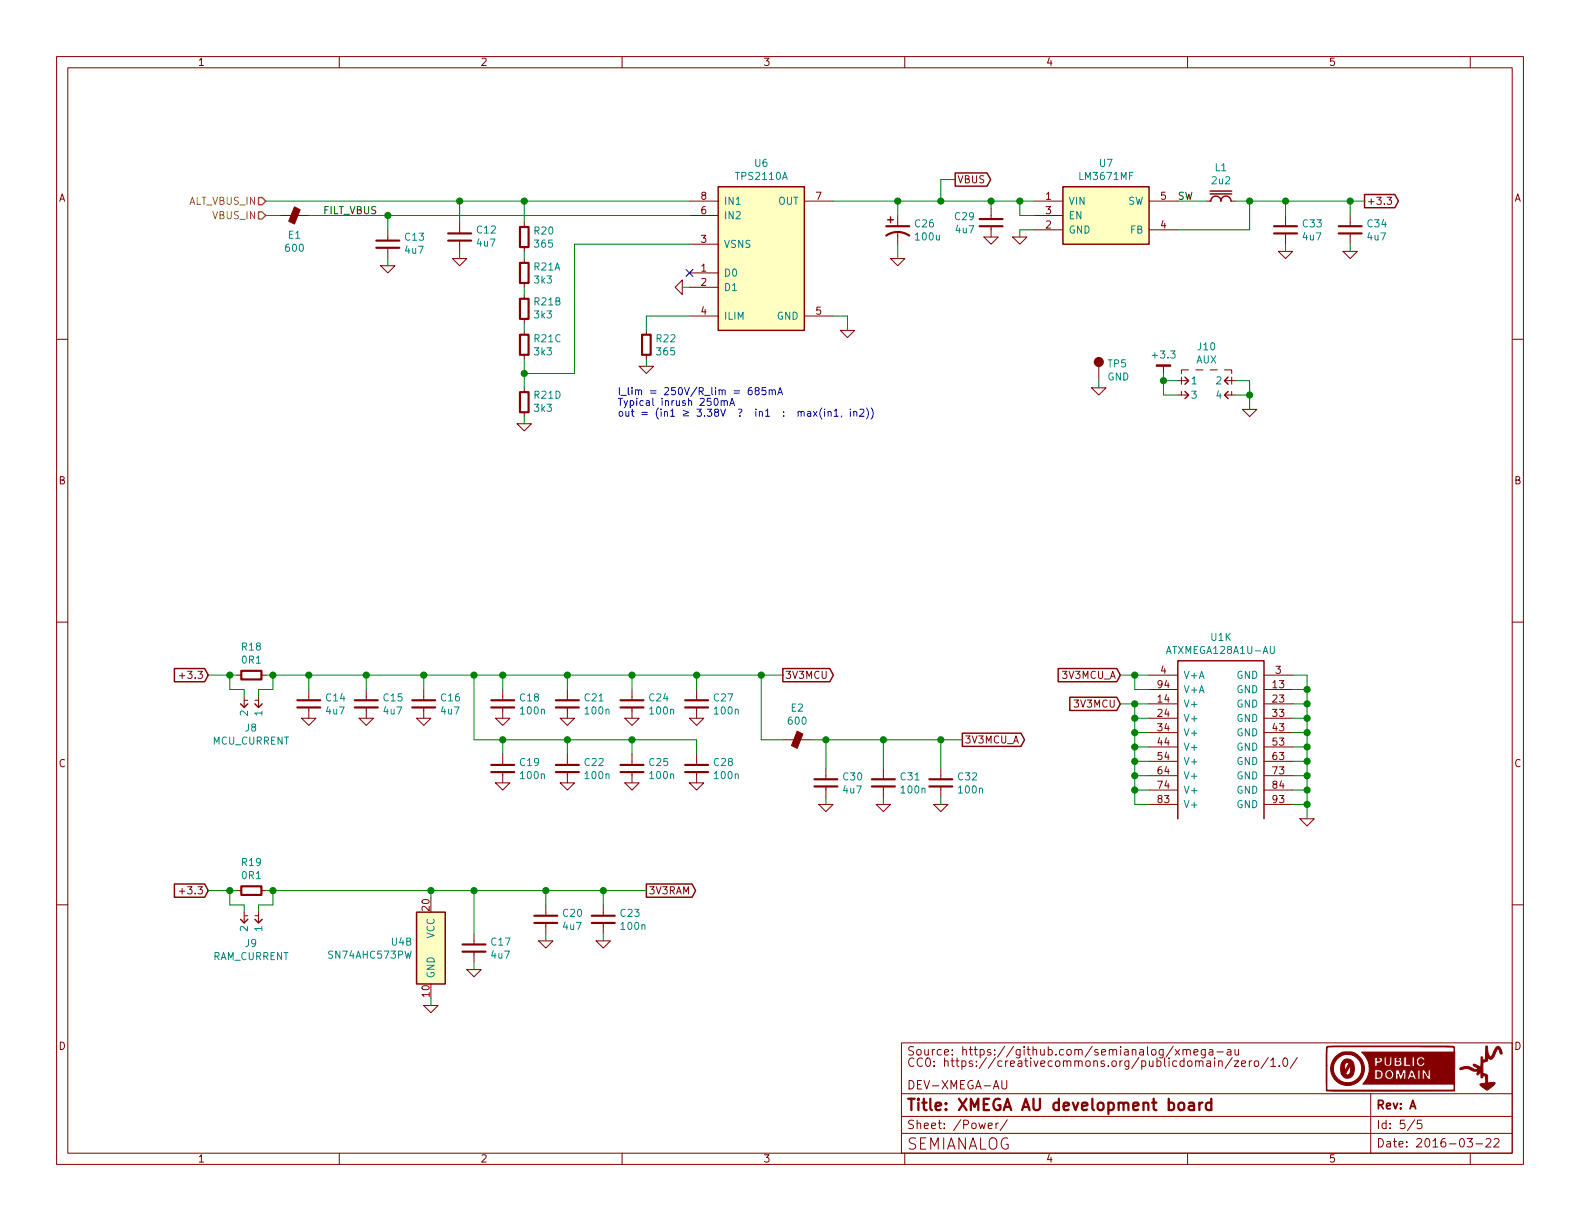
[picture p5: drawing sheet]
EESchema Schematic File Version 2
LIBS:Altera
LIBS:AnalogDevices
LIBS:AOS
LIBS:Atmel
LIBS:conn-100mil
LIBS:conn-2mm
LIBS:conn-amphenol
LIBS:conn-cui
LIBS:conn-fci
LIBS:conn-jae
LIBS:conn-linx
LIBS:conn-molex
LIBS:conn-tagconnect
LIBS:conn-te
LIBS:conn-test
LIBS:DiodesInc
LIBS:display
LIBS:electomech-misc
LIBS:_electromech
LIBS:Fairchild
LIBS:FTDI
LIBS:Intersil
LIBS:Lattice
LIBS:_linear
LIBS:LinearTech
LIBS:Littelfuse
LIBS:logic-4000
LIBS:logic-7400
LIBS:MACOM
LIBS:maxim
LIBS:mechanical
LIBS:Microchip
LIBS:Micron
LIBS:NXP
LIBS:onsemi
LIBS:_passive
LIBS:pasv-BiTech
LIBS:pasv-Bourns
LIBS:pasv-cap
LIBS:pasv-ind
LIBS:pasv-Murata
LIBS:pasv-res
LIBS:pasv-TDK
LIBS:pasv-xtal
LIBS:pcb
LIBS:power
LIBS:Recom
LIBS:semi-diode-DiodesInc
LIBS:semi-diode-generic
LIBS:semi-diode-MCC
LIBS:semi-diode-NXP
LIBS:semi-diode-OnSemi
LIBS:semi-diode-ST
LIBS:semi-diode-Toshiba
LIBS:_semi
LIBS:semi-opto-generic
LIBS:semi-opto-liteon
LIBS:semi-thyristor-generic
LIBS:semi-trans-AOS
LIBS:semi-trans-DiodesInc
LIBS:semi-trans-EPC
LIBS:semi-trans-Fairchild
LIBS:semi-trans-generic
LIBS:semi-trans-Infineon
LIBS:semi-trans-IRF
LIBS:semi-trans-IXYS
LIBS:semi-trans-NXP
LIBS:semi-trans-OnSemi
LIBS:semi-trans-ST
LIBS:semi-trans-TI
LIBS:semi-trans-Toshiba
LIBS:semi-trans-Vishay
LIBS:silabs
LIBS:skyworks
LIBS:st_ic
LIBS:ST
LIBS:supertex
LIBS:symbol
LIBS:TexasInstruments
LIBS:Vishay
LIBS:Xilinx
LIBS:xmega-cache
EELAYER 25 0
EELAYER END
$Descr A 11000 8500
encoding utf-8
Sheet 5 5
Title "XMEGA AU development board"
Date "2016-03-22"
Rev "A"
Comp "SEMIANALOG"
Comment1 "DEV-XMEGA-AU"
Comment2 ""
Comment3 "CC0: https://creativecommons.org/publicdomain/zero/1.0/"
Comment4 "Source: https://github.com/semianalog/xmega-au"
$EndDescr
$Comp
L ATXMEGAnA1U-AU U?
U 11 1
P 8200 4700
AR Path="/56EF7E8E" Ref="U?"  Part="11" 
AR Path="/56EF633C/56EF7E8E" Ref="U1"  Part="11" 
F 0 "U1" H 7900 4967 50  0000 C CNN
F 1 "ATXMEGA128A1U-AU" H 7900 4876 50  0000 C CNN
F 2 "IPC7351-Nominal:QFP50P1600X1600X120-100" H 8150 5200 50  0001 C CNN
F 3 "http://www.atmel.com/images/atmel-8385-8-and-16-bit-avr-microcontroller-atxmega64a1u-atxmega128a1u_datasheet.pdf" H 8250 5300 50  0001 C CNN
F 4 "MCU ATMEL ATXMEGA128A1U-AU" H 8350 5400 50  0001 C CNN "BOM"
	11   8200 4700
	-1   0    0    -1  
$EndComp
$Comp
L GND #PWR?
U 1 1
P 9100 5700
AR Path="/56EF7E95" Ref="#PWR?"  Part="1" 
AR Path="/56EF633C/56EF7E95" Ref="#PWR71"  Part="1" 
F 0 "#PWR71" H 9100 5700 30  0001 C CNN
F 1 "GND" H 9100 5630 30  0001 C CNN
F 2 "" H 9100 5700 60  0000 C CNN
F 3 "" H 9100 5700 60  0000 C CNN
	1    9100 5700
	1    0    0    -1  
$EndComp
$Comp
L GND #PWR?
U 1 1
P 3000 7000
AR Path="/56EF7E9B" Ref="#PWR?"  Part="1" 
AR Path="/56EF633C/56EF7E9B" Ref="#PWR48"  Part="1" 
F 0 "#PWR48" H 3000 7000 30  0001 C CNN
F 1 "GND" H 3000 6930 30  0001 C CNN
F 2 "" H 3000 7000 60  0000 C CNN
F 3 "" H 3000 7000 60  0000 C CNN
	1    3000 7000
	1    0    0    -1  
$EndComp
$Comp
L GND #PWR?
U 1 1
P 6550 5600
AR Path="/56EF7EA1" Ref="#PWR?"  Part="1" 
AR Path="/56EF633C/56EF7EA1" Ref="#PWR68"  Part="1" 
F 0 "#PWR68" H 6550 5600 30  0001 C CNN
F 1 "GND" H 6550 5530 30  0001 C CNN
F 2 "" H 6550 5600 60  0000 C CNN
F 3 "" H 6550 5600 60  0000 C CNN
	1    6550 5600
	1    0    0    -1  
$EndComp
$Comp
L GND #PWR?
U 1 1
P 6150 5600
AR Path="/56EF7EA7" Ref="#PWR?"  Part="1" 
AR Path="/56EF633C/56EF7EA7" Ref="#PWR67"  Part="1" 
F 0 "#PWR67" H 6150 5600 30  0001 C CNN
F 1 "GND" H 6150 5530 30  0001 C CNN
F 2 "" H 6150 5600 60  0000 C CNN
F 3 "" H 6150 5600 60  0000 C CNN
	1    6150 5600
	1    0    0    -1  
$EndComp
$Comp
L C-0603 C?
U 1 1
P 3300 6600
AR Path="/56EF7EAE" Ref="C?"  Part="1" 
AR Path="/56EF633C/56EF7EAE" Ref="C17"  Part="1" 
F 0 "C17" H 3413 6646 50  0000 L CNN
F 1 "4u7" H 3413 6555 50  0000 L CNN
F 2 "IPC7351-Nominal:CAPC1608X55" H 3300 6600 50  0001 C CNN
F 3 "" H 3290 6575 60  0000 C CNN
F 4 "CAP MLCC 4u7 10V ≥X5R 20% [0603]" H 4100 7150 60  0001 C CNN "BOM"
	1    3300 6600
	1    0    0    -1  
$EndComp
$Comp
L GND #PWR?
U 1 1
P 3300 6750
AR Path="/56EF7EB5" Ref="#PWR?"  Part="1" 
AR Path="/56EF633C/56EF7EB5" Ref="#PWR50"  Part="1" 
F 0 "#PWR50" H 3300 6750 30  0001 C CNN
F 1 "GND" H 3300 6680 30  0001 C CNN
F 2 "" H 3300 6750 60  0000 C CNN
F 3 "" H 3300 6750 60  0000 C CNN
	1    3300 6750
	1    0    0    -1  
$EndComp
$Comp
L GND #PWR?
U 1 1
P 3500 5450
AR Path="/56EF7EBB" Ref="#PWR?"  Part="1" 
AR Path="/56EF633C/56EF7EBB" Ref="#PWR52"  Part="1" 
F 0 "#PWR52" H 3500 5450 30  0001 C CNN
F 1 "GND" H 3500 5380 30  0001 C CNN
F 2 "" H 3500 5450 60  0000 C CNN
F 3 "" H 3500 5450 60  0000 C CNN
	1    3500 5450
	1    0    0    -1  
$EndComp
$Comp
L GND #PWR?
U 1 1
P 3950 5450
AR Path="/56EF7EC1" Ref="#PWR?"  Part="1" 
AR Path="/56EF633C/56EF7EC1" Ref="#PWR55"  Part="1" 
F 0 "#PWR55" H 3950 5450 30  0001 C CNN
F 1 "GND" H 3950 5380 30  0001 C CNN
F 2 "" H 3950 5450 60  0000 C CNN
F 3 "" H 3950 5450 60  0000 C CNN
	1    3950 5450
	1    0    0    -1  
$EndComp
$Comp
L GND #PWR?
U 1 1
P 4400 5450
AR Path="/56EF7EC7" Ref="#PWR?"  Part="1" 
AR Path="/56EF633C/56EF7EC7" Ref="#PWR59"  Part="1" 
F 0 "#PWR59" H 4400 5450 30  0001 C CNN
F 1 "GND" H 4400 5380 30  0001 C CNN
F 2 "" H 4400 5450 60  0000 C CNN
F 3 "" H 4400 5450 60  0000 C CNN
	1    4400 5450
	1    0    0    -1  
$EndComp
$Comp
L GND #PWR?
U 1 1
P 4850 5450
AR Path="/56EF7ECD" Ref="#PWR?"  Part="1" 
AR Path="/56EF633C/56EF7ECD" Ref="#PWR62"  Part="1" 
F 0 "#PWR62" H 4850 5450 30  0001 C CNN
F 1 "GND" H 4850 5380 30  0001 C CNN
F 2 "" H 4850 5450 60  0000 C CNN
F 3 "" H 4850 5450 60  0000 C CNN
	1    4850 5450
	1    0    0    -1  
$EndComp
$Comp
L GND #PWR?
U 1 1
P 3500 5000
AR Path="/56EF7ED3" Ref="#PWR?"  Part="1" 
AR Path="/56EF633C/56EF7ED3" Ref="#PWR51"  Part="1" 
F 0 "#PWR51" H 3500 5000 30  0001 C CNN
F 1 "GND" H 3500 4930 30  0001 C CNN
F 2 "" H 3500 5000 60  0000 C CNN
F 3 "" H 3500 5000 60  0000 C CNN
	1    3500 5000
	1    0    0    -1  
$EndComp
$Comp
L GND #PWR?
U 1 1
P 3950 5000
AR Path="/56EF7ED9" Ref="#PWR?"  Part="1" 
AR Path="/56EF633C/56EF7ED9" Ref="#PWR54"  Part="1" 
F 0 "#PWR54" H 3950 5000 30  0001 C CNN
F 1 "GND" H 3950 4930 30  0001 C CNN
F 2 "" H 3950 5000 60  0000 C CNN
F 3 "" H 3950 5000 60  0000 C CNN
	1    3950 5000
	1    0    0    -1  
$EndComp
$Comp
L GND #PWR?
U 1 1
P 4400 5000
AR Path="/56EF7EDF" Ref="#PWR?"  Part="1" 
AR Path="/56EF633C/56EF7EDF" Ref="#PWR58"  Part="1" 
F 0 "#PWR58" H 4400 5000 30  0001 C CNN
F 1 "GND" H 4400 4930 30  0001 C CNN
F 2 "" H 4400 5000 60  0000 C CNN
F 3 "" H 4400 5000 60  0000 C CNN
	1    4400 5000
	1    0    0    -1  
$EndComp
$Comp
L GND #PWR?
U 1 1
P 4850 5000
AR Path="/56EF7EE5" Ref="#PWR?"  Part="1" 
AR Path="/56EF633C/56EF7EE5" Ref="#PWR61"  Part="1" 
F 0 "#PWR61" H 4850 5000 30  0001 C CNN
F 1 "GND" H 4850 4930 30  0001 C CNN
F 2 "" H 4850 5000 60  0000 C CNN
F 3 "" H 4850 5000 60  0000 C CNN
	1    4850 5000
	1    0    0    -1  
$EndComp
$Comp
L C-0402 C?
U 1 1
P 3500 5350
AR Path="/56EF7EEC" Ref="C?"  Part="1" 
AR Path="/56EF633C/56EF7EEC" Ref="C19"  Part="1" 
F 0 "C19" H 3613 5396 50  0000 L CNN
F 1 "100n" H 3613 5305 50  0000 L CNN
F 2 "IPC7351-Nominal:CAPC1005X55" H 3500 5350 50  0001 C CNN
F 3 "" H 3490 5325 60  0000 C CNN
F 4 "CAP MLCC 100n ≥X5R 10V 20% [0402]" H 4300 5900 60  0001 C CNN "BOM"
	1    3500 5350
	1    0    0    -1  
$EndComp
$Comp
L C-0402 C?
U 1 1
P 3950 5350
AR Path="/56EF7EF4" Ref="C?"  Part="1" 
AR Path="/56EF633C/56EF7EF4" Ref="C22"  Part="1" 
F 0 "C22" H 4063 5396 50  0000 L CNN
F 1 "100n" H 4063 5305 50  0000 L CNN
F 2 "IPC7351-Nominal:CAPC1005X55" H 3950 5350 50  0001 C CNN
F 3 "" H 3940 5325 60  0000 C CNN
F 4 "CAP MLCC 100n ≥X5R 10V 20% [0402]" H 4750 5900 60  0001 C CNN "BOM"
	1    3950 5350
	1    0    0    -1  
$EndComp
$Comp
L C-0402 C?
U 1 1
P 4400 5350
AR Path="/56EF7EFC" Ref="C?"  Part="1" 
AR Path="/56EF633C/56EF7EFC" Ref="C25"  Part="1" 
F 0 "C25" H 4513 5396 50  0000 L CNN
F 1 "100n" H 4513 5305 50  0000 L CNN
F 2 "IPC7351-Nominal:CAPC1005X55" H 4400 5350 50  0001 C CNN
F 3 "" H 4390 5325 60  0000 C CNN
F 4 "CAP MLCC 100n ≥X5R 10V 20% [0402]" H 5200 5900 60  0001 C CNN "BOM"
	1    4400 5350
	1    0    0    -1  
$EndComp
$Comp
L C-0402 C?
U 1 1
P 4850 5350
AR Path="/56EF7F04" Ref="C?"  Part="1" 
AR Path="/56EF633C/56EF7F04" Ref="C28"  Part="1" 
F 0 "C28" H 4963 5396 50  0000 L CNN
F 1 "100n" H 4963 5305 50  0000 L CNN
F 2 "IPC7351-Nominal:CAPC1005X55" H 4850 5350 50  0001 C CNN
F 3 "" H 4840 5325 60  0000 C CNN
F 4 "CAP MLCC 100n ≥X5R 10V 20% [0402]" H 5650 5900 60  0001 C CNN "BOM"
	1    4850 5350
	1    0    0    -1  
$EndComp
$Comp
L C-0402 C?
U 1 1
P 3500 4900
AR Path="/56EF7F0C" Ref="C?"  Part="1" 
AR Path="/56EF633C/56EF7F0C" Ref="C18"  Part="1" 
F 0 "C18" H 3613 4946 50  0000 L CNN
F 1 "100n" H 3613 4855 50  0000 L CNN
F 2 "IPC7351-Nominal:CAPC1005X55" H 3500 4900 50  0001 C CNN
F 3 "" H 3490 4875 60  0000 C CNN
F 4 "CAP MLCC 100n ≥X5R 10V 20% [0402]" H 4300 5450 60  0001 C CNN "BOM"
	1    3500 4900
	1    0    0    -1  
$EndComp
$Comp
L C-0402 C?
U 1 1
P 3950 4900
AR Path="/56EF7F14" Ref="C?"  Part="1" 
AR Path="/56EF633C/56EF7F14" Ref="C21"  Part="1" 
F 0 "C21" H 4063 4946 50  0000 L CNN
F 1 "100n" H 4063 4855 50  0000 L CNN
F 2 "IPC7351-Nominal:CAPC1005X55" H 3950 4900 50  0001 C CNN
F 3 "" H 3940 4875 60  0000 C CNN
F 4 "CAP MLCC 100n ≥X5R 10V 20% [0402]" H 4750 5450 60  0001 C CNN "BOM"
	1    3950 4900
	1    0    0    -1  
$EndComp
$Comp
L C-0402 C?
U 1 1
P 4400 4900
AR Path="/56EF7F1C" Ref="C?"  Part="1" 
AR Path="/56EF633C/56EF7F1C" Ref="C24"  Part="1" 
F 0 "C24" H 4513 4946 50  0000 L CNN
F 1 "100n" H 4513 4855 50  0000 L CNN
F 2 "IPC7351-Nominal:CAPC1005X55" H 4400 4900 50  0001 C CNN
F 3 "" H 4390 4875 60  0000 C CNN
F 4 "CAP MLCC 100n ≥X5R 10V 20% [0402]" H 5200 5450 60  0001 C CNN "BOM"
	1    4400 4900
	1    0    0    -1  
$EndComp
$Comp
L C-0402 C?
U 1 1
P 4850 4900
AR Path="/56EF7F24" Ref="C?"  Part="1" 
AR Path="/56EF633C/56EF7F24" Ref="C27"  Part="1" 
F 0 "C27" H 4963 4946 50  0000 L CNN
F 1 "100n" H 4963 4855 50  0000 L CNN
F 2 "IPC7351-Nominal:CAPC1005X55" H 4850 4900 50  0001 C CNN
F 3 "" H 4840 4875 60  0000 C CNN
F 4 "CAP MLCC 100n ≥X5R 10V 20% [0402]" H 5650 5450 60  0001 C CNN "BOM"
	1    4850 4900
	1    0    0    -1  
$EndComp
$Comp
L C-0402 C?
U 1 1
P 6150 5450
AR Path="/56EF7F2C" Ref="C?"  Part="1" 
AR Path="/56EF633C/56EF7F2C" Ref="C31"  Part="1" 
F 0 "C31" H 6263 5496 50  0000 L CNN
F 1 "100n" H 6263 5405 50  0000 L CNN
F 2 "IPC7351-Nominal:CAPC1005X55" H 6150 5450 50  0001 C CNN
F 3 "" H 6140 5425 60  0000 C CNN
F 4 "CAP MLCC 100n ≥X5R 10V 20% [0402]" H 6950 6000 60  0001 C CNN "BOM"
	1    6150 5450
	1    0    0    -1  
$EndComp
$Comp
L C-0402 C?
U 1 1
P 6550 5450
AR Path="/56EF7F34" Ref="C?"  Part="1" 
AR Path="/56EF633C/56EF7F34" Ref="C32"  Part="1" 
F 0 "C32" H 6663 5496 50  0000 L CNN
F 1 "100n" H 6663 5405 50  0000 L CNN
F 2 "IPC7351-Nominal:CAPC1005X55" H 6550 5450 50  0001 C CNN
F 3 "" H 6540 5425 60  0000 C CNN
F 4 "CAP MLCC 100n ≥X5R 10V 20% [0402]" H 7350 6000 60  0001 C CNN "BOM"
	1    6550 5450
	1    0    0    -1  
$EndComp
$Comp
L C-0603 C?
U 1 1
P 2150 4900
AR Path="/56EF7F3C" Ref="C?"  Part="1" 
AR Path="/56EF633C/56EF7F3C" Ref="C14"  Part="1" 
F 0 "C14" H 2263 4946 50  0000 L CNN
F 1 "4u7" H 2263 4855 50  0000 L CNN
F 2 "IPC7351-Nominal:CAPC1608X55" H 2150 4900 50  0001 C CNN
F 3 "" H 2140 4875 60  0000 C CNN
F 4 "CAP MLCC 4u7 10V ≥X5R 20% [0603]" H 2950 5450 60  0001 C CNN "BOM"
	1    2150 4900
	1    0    0    -1  
$EndComp
$Comp
L C-0603 C?
U 1 1
P 2550 4900
AR Path="/56EF7F44" Ref="C?"  Part="1" 
AR Path="/56EF633C/56EF7F44" Ref="C15"  Part="1" 
F 0 "C15" H 2663 4946 50  0000 L CNN
F 1 "4u7" H 2663 4855 50  0000 L CNN
F 2 "IPC7351-Nominal:CAPC1608X55" H 2550 4900 50  0001 C CNN
F 3 "" H 2540 4875 60  0000 C CNN
F 4 "CAP MLCC 4u7 10V ≥X5R 20% [0603]" H 3350 5450 60  0001 C CNN "BOM"
	1    2550 4900
	1    0    0    -1  
$EndComp
$Comp
L C-0603 C?
U 1 1
P 2950 4900
AR Path="/56EF7F4C" Ref="C?"  Part="1" 
AR Path="/56EF633C/56EF7F4C" Ref="C16"  Part="1" 
F 0 "C16" H 3063 4946 50  0000 L CNN
F 1 "4u7" H 3063 4855 50  0000 L CNN
F 2 "IPC7351-Nominal:CAPC1608X55" H 2950 4900 50  0001 C CNN
F 3 "" H 2940 4875 60  0000 C CNN
F 4 "CAP MLCC 4u7 10V ≥X5R 20% [0603]" H 3750 5450 60  0001 C CNN "BOM"
	1    2950 4900
	1    0    0    -1  
$EndComp
$Comp
L GND #PWR?
U 1 1
P 2150 5000
AR Path="/56EF7F53" Ref="#PWR?"  Part="1" 
AR Path="/56EF633C/56EF7F53" Ref="#PWR43"  Part="1" 
F 0 "#PWR43" H 2150 5000 30  0001 C CNN
F 1 "GND" H 2150 4930 30  0001 C CNN
F 2 "" H 2150 5000 60  0000 C CNN
F 3 "" H 2150 5000 60  0000 C CNN
	1    2150 5000
	1    0    0    -1  
$EndComp
$Comp
L GND #PWR?
U 1 1
P 2550 5000
AR Path="/56EF7F59" Ref="#PWR?"  Part="1" 
AR Path="/56EF633C/56EF7F59" Ref="#PWR45"  Part="1" 
F 0 "#PWR45" H 2550 5000 30  0001 C CNN
F 1 "GND" H 2550 4930 30  0001 C CNN
F 2 "" H 2550 5000 60  0000 C CNN
F 3 "" H 2550 5000 60  0000 C CNN
	1    2550 5000
	1    0    0    -1  
$EndComp
$Comp
L GND #PWR?
U 1 1
P 2950 5000
AR Path="/56EF7F5F" Ref="#PWR?"  Part="1" 
AR Path="/56EF633C/56EF7F5F" Ref="#PWR46"  Part="1" 
F 0 "#PWR46" H 2950 5000 30  0001 C CNN
F 1 "GND" H 2950 4930 30  0001 C CNN
F 2 "" H 2950 5000 60  0000 C CNN
F 3 "" H 2950 5000 60  0000 C CNN
	1    2950 5000
	1    0    0    -1  
$EndComp
$Comp
L C-0603 C?
U 1 1
P 5750 5450
AR Path="/56EF7F66" Ref="C?"  Part="1" 
AR Path="/56EF633C/56EF7F66" Ref="C30"  Part="1" 
F 0 "C30" H 5863 5496 50  0000 L CNN
F 1 "4u7" H 5863 5405 50  0000 L CNN
F 2 "IPC7351-Nominal:CAPC1608X55" H 5750 5450 50  0001 C CNN
F 3 "" H 5740 5425 60  0000 C CNN
F 4 "CAP MLCC 4u7 10V ≥X5R 20% [0603]" H 6550 6000 60  0001 C CNN "BOM"
	1    5750 5450
	1    0    0    -1  
$EndComp
$Comp
L GND #PWR?
U 1 1
P 5750 5600
AR Path="/56EF7F6D" Ref="#PWR?"  Part="1" 
AR Path="/56EF633C/56EF7F6D" Ref="#PWR65"  Part="1" 
F 0 "#PWR65" H 5750 5600 30  0001 C CNN
F 1 "GND" H 5750 5530 30  0001 C CNN
F 2 "" H 5750 5600 60  0000 C CNN
F 3 "" H 5750 5600 60  0000 C CNN
	1    5750 5600
	1    0    0    -1  
$EndComp
$Comp
L 74573-TSSOP U?
U 2 1
P 3000 6550
AR Path="/56EF7F74" Ref="U?"  Part="2" 
AR Path="/56EF633C/56EF7F74" Ref="U4"  Part="2" 
F 0 "U4" H 2870 6546 50  0000 R CNN
F 1 "SN74AHC573PW" H 2870 6455 50  0000 R CNN
F 2 "IPC7351-Nominal:SOP65P640X110-20" H 3000 5250 50  0001 C CNN
F 3 "" H 2950 6750 60  0000 C CNN
F 4 "DIST DIGIKEY 296-1104-1-ND" H 3000 6550 60  0001 C CNN "BOM"
	2    3000 6550
	1    0    0    -1  
$EndComp
$Comp
L BEAD-1206 E2
U 1 1
P 5550 5150
F 0 "E2" H 5550 5375 50  0000 C CNN
F 1 "600" H 5550 5284 50  0000 C CNN
F 2 "IPC7351-Nominal:RESC3216X60" H 5550 5050 50  0001 C CNN
F 3 "" H 5550 5200 60  0000 C CNN
F 4 "BEAD SMD 600 @100MHz 2A [1206]" H 5550 4950 60  0001 C CNN "BOM"
	1    5550 5150
	1    0    0    -1  
$EndComp
$Comp
L R-0603 R?
U 1 1
P 1750 4700
AR Path="/56EF7FD8" Ref="R?"  Part="1" 
AR Path="/56EF633C/56EF7FD8" Ref="R18"  Part="1" 
F 0 "R18" V 1550 4700 50  0000 C CNN
F 1 "0R1" V 1641 4700 50  0000 C CNN
F 2 "IPC7351-Nominal:RESC1608X50" H 1750 4700 50  0001 C CNN
F 3 "" H 1750 4750 60  0000 C CNN
F 4 "RES SMD 0R1 1% [0603]" H 2500 5250 60  0001 C CNN "BOM"
	1    1750 4700
	0    1    1    0   
$EndComp
$Comp
L CONN-100MIL-M-1x2 J?
U 1 1
P 1800 4900
AR Path="/56EF7FE2" Ref="J?"  Part="1" 
AR Path="/56EF633C/56EF7FE2" Ref="J8"  Part="1" 
F 0 "J8" V 1964 4847 50  0000 C CNN
F 1 "MCU_CURRENT" V 2055 4847 50  0000 C CNN
F 2 "conn-100mil:CONN-100MIL-M-1x2" H 1800 4900 50  0001 C CNN
F 3 "" H 1800 4900 50  0000 C CNN
F 4 "DIST DIGIKEY 3M9447-ND" H 1800 4900 60  0001 C CNN "BOM"
	1    1800 4900
	0    1    1    0   
$EndComp
Text GLabel 5450 4700 2    50   Output ~ 0
3V3MCU
Text GLabel 6700 5150 2    50   Output ~ 0
3V3MCU_A
$Comp
L C-0603 C?
U 1 1
P 6900 1550
AR Path="/56EFB601" Ref="C?"  Part="1" 
AR Path="/56EF633C/56EFB601" Ref="C29"  Part="1" 
F 0 "C29" H 6787 1596 50  0000 R CNN
F 1 "4u7" H 6787 1505 50  0000 R CNN
F 2 "IPC7351-Nominal:CAPC1608X55" H 6900 1550 50  0001 C CNN
F 3 "" H 6890 1525 60  0000 C CNN
F 4 "CAP MLCC 4u7 10V ≥X5R 20% [0603]" H 7700 2100 60  0001 C CNN "BOM"
	1    6900 1550
	1    0    0    -1  
$EndComp
$Comp
L LM3671MF U7
U 1 1
P 7700 1500
F 0 "U7" H 7700 1867 50  0000 C CNN
F 1 "LM3671MF" H 7700 1776 50  0000 C CNN
F 2 "smd-semi:SOT-23-5" H 7700 1250 60  0001 C CNN
F 3 "" H 7700 2600 60  0000 C CNN
	1    7700 1500
	1    0    0    -1  
$EndComp
$Comp
L GND #PWR?
U 1 1
P 7100 1650
AR Path="/56EFB615" Ref="#PWR?"  Part="1" 
AR Path="/56EF633C/56EFB615" Ref="#PWR64"  Part="1" 
F 0 "#PWR64" H 7100 1650 30  0001 C CNN
F 1 "GND" H 7100 1580 30  0001 C CNN
F 2 "" H 7100 1650 60  0000 C CNN
F 3 "" H 7100 1650 60  0000 C CNN
	1    7100 1650
	1    0    0    -1  
$EndComp
$Comp
L L-BOURNS-SRN3015 L?
U 1 1
P 8500 1400
AR Path="/56EFB61B" Ref="L?"  Part="1" 
AR Path="/56EF633C/56EFB61B" Ref="L1"  Part="1" 
F 0 "L1" V 8263 1400 50  0000 C CNN
F 1 "2u2" V 8354 1400 50  0000 C CNN
F 2 "manuf:BOURNS-SRN3015" H 8500 1450 60  0001 C CNN
F 3 "" H 8500 1450 60  0000 C CNN
	1    8500 1400
	0    1    1    0   
$EndComp
Text Label 8200 1400 0    50   ~ 0
SW
$Comp
L C-0603 C?
U 1 1
P 8950 1600
AR Path="/56EFB624" Ref="C?"  Part="1" 
AR Path="/56EF633C/56EFB624" Ref="C33"  Part="1" 
F 0 "C33" H 9063 1646 50  0000 L CNN
F 1 "4u7" H 9063 1555 50  0000 L CNN
F 2 "IPC7351-Nominal:CAPC1608X55" H 8950 1600 50  0001 C CNN
F 3 "" H 8940 1575 60  0000 C CNN
F 4 "CAP MLCC 4u7 10V ≥X5R 20% [0603]" H 9750 2150 60  0001 C CNN "BOM"
	1    8950 1600
	1    0    0    -1  
$EndComp
$Comp
L C-0603 C?
U 1 1
P 9400 1600
AR Path="/56EFB62C" Ref="C?"  Part="1" 
AR Path="/56EF633C/56EFB62C" Ref="C34"  Part="1" 
F 0 "C34" H 9513 1646 50  0000 L CNN
F 1 "4u7" H 9513 1555 50  0000 L CNN
F 2 "IPC7351-Nominal:CAPC1608X55" H 9400 1600 50  0001 C CNN
F 3 "" H 9390 1575 60  0000 C CNN
F 4 "CAP MLCC 4u7 10V ≥X5R 20% [0603]" H 10200 2150 60  0001 C CNN "BOM"
	1    9400 1600
	1    0    0    -1  
$EndComp
$Comp
L GND #PWR?
U 1 1
P 8950 1750
AR Path="/56EFB633" Ref="#PWR?"  Part="1" 
AR Path="/56EF633C/56EFB633" Ref="#PWR69"  Part="1" 
F 0 "#PWR69" H 8950 1750 30  0001 C CNN
F 1 "GND" H 8950 1680 30  0001 C CNN
F 2 "" H 8950 1750 60  0000 C CNN
F 3 "" H 8950 1750 60  0000 C CNN
	1    8950 1750
	1    0    0    -1  
$EndComp
$Comp
L GND #PWR?
U 1 1
P 9400 1750
AR Path="/56EFB639" Ref="#PWR?"  Part="1" 
AR Path="/56EF633C/56EFB639" Ref="#PWR70"  Part="1" 
F 0 "#PWR70" H 9400 1750 30  0001 C CNN
F 1 "GND" H 9400 1680 30  0001 C CNN
F 2 "" H 9400 1750 60  0000 C CNN
F 3 "" H 9400 1750 60  0000 C CNN
	1    9400 1750
	1    0    0    -1  
$EndComp
$Comp
L +3.3 #PWR?
U 1 1
P 8100 2600
AR Path="/56EFB661" Ref="#PWR?"  Part="1" 
AR Path="/56EF633C/56EFB661" Ref="#PWR72"  Part="1" 
F 0 "#PWR72" H 8100 2650 30  0001 C CNN
F 1 "+3.3" H 8100 2733 50  0000 C CNN
F 2 "" H 8100 2600 60  0000 C CNN
F 3 "" H 8100 2600 60  0000 C CNN
	1    8100 2600
	1    0    0    -1  
$EndComp
$Comp
L GND #PWR?
U 1 1
P 6900 1650
AR Path="/56EFB667" Ref="#PWR?"  Part="1" 
AR Path="/56EF633C/56EFB667" Ref="#PWR63"  Part="1" 
F 0 "#PWR63" H 6900 1650 30  0001 C CNN
F 1 "GND" H 6900 1580 30  0001 C CNN
F 2 "" H 6900 1650 60  0000 C CNN
F 3 "" H 6900 1650 60  0000 C CNN
	1    6900 1650
	1    0    0    -1  
$EndComp
$Comp
L CONN-100MIL-M-2x2 J?
U 1 1
P 8400 2650
AR Path="/56EFB66E" Ref="J?"  Part="1" 
AR Path="/56EF633C/56EFB66E" Ref="J10"  Part="1" 
F 0 "J10" H 8400 2890 50  0000 C CNN
F 1 "AUX" H 8400 2799 50  0000 C CNN
F 2 "conn-100mil:CONN-100MIL-M-2x2" H 8375 2650 50  0001 C CNN
F 3 "" H 8375 2650 50  0000 C CNN
F 4 "DIST DIGIKEY 3M9447-ND; DIST DIGIKEY 3M9447-ND" H 8400 2650 60  0001 C CNN "BOM"
	1    8400 2650
	1    0    0    -1  
$EndComp
$Comp
L GND #PWR?
U 1 1
P 8700 2850
AR Path="/56EFB675" Ref="#PWR?"  Part="1" 
AR Path="/56EF633C/56EFB675" Ref="#PWR73"  Part="1" 
F 0 "#PWR73" H 8700 2850 30  0001 C CNN
F 1 "GND" H 8700 2780 30  0001 C CNN
F 2 "" H 8700 2850 60  0000 C CNN
F 3 "" H 8700 2850 60  0000 C CNN
	1    8700 2850
	1    0    0    -1  
$EndComp
$Comp
L BEAD-1206 E1
U 1 1
P 2050 1500
F 0 "E1" H 2050 1367 50  0000 C CNN
F 1 "600" H 2050 1276 50  0000 C CNN
F 2 "IPC7351-Nominal:RESC3216X60" H 2050 1400 50  0001 C CNN
F 3 "" H 2050 1550 60  0000 C CNN
F 4 "BEAD SMD 600 @100MHz 2A [1206]" H 2050 1300 60  0001 C CNN "BOM"
	1    2050 1500
	1    0    0    -1  
$EndComp
$Comp
L C-0603 C?
U 1 1
P 2700 1700
AR Path="/56F0D1B6" Ref="C?"  Part="1" 
AR Path="/56EF943A/56F0D1B6" Ref="C?"  Part="1" 
AR Path="/56EF633C/56F0D1B6" Ref="C13"  Part="1" 
F 0 "C13" H 2587 1654 50  0000 R CNN
F 1 "4u7" H 2587 1745 50  0000 R CNN
F 2 "IPC7351-Nominal:CAPC1608X55" H 2700 1700 50  0001 C CNN
F 3 "" H 2690 1675 60  0000 C CNN
F 4 "CAP MLCC 4u7 10V ≥X5R 20% [0603]" H 3500 2250 60  0001 C CNN "BOM"
	1    2700 1700
	-1   0    0    1   
$EndComp
$Comp
L GND #PWR?
U 1 1
P 2700 1850
AR Path="/56F0D1BD" Ref="#PWR?"  Part="1" 
AR Path="/56EF943A/56F0D1BD" Ref="#PWR?"  Part="1" 
AR Path="/56EF633C/56F0D1BD" Ref="#PWR42"  Part="1" 
F 0 "#PWR42" H 2700 1850 30  0001 C CNN
F 1 "GND" H 2700 1780 30  0001 C CNN
F 2 "" H 2700 1850 60  0000 C CNN
F 3 "" H 2700 1850 60  0000 C CNN
	1    2700 1850
	1    0    0    -1  
$EndComp
Text Label 2250 1500 0    50   ~ 0
FILT_VBUS
$Comp
L C-ALUM-530 C?
U 1 1
P 6250 1600
AR Path="/56F0D204" Ref="C?"  Part="1" 
AR Path="/56EF943A/56F0D204" Ref="C?"  Part="1" 
AR Path="/56EF633C/56F0D204" Ref="C26"  Part="1" 
F 0 "C26" H 6363 1646 50  0000 L CNN
F 1 "100u" H 6363 1555 50  0000 L CNN
F 2 "IPC7351-Nominal:CAPAE530X540" H 6250 1600 50  0001 C CNN
F 3 "" H 6240 1575 60  0000 C CNN
F 4 "DIST DIGIKEY PCE3867CT-ND" H 6250 1600 60  0001 C CNN "BOM"
	1    6250 1600
	1    0    0    -1  
$EndComp
$Comp
L GND #PWR?
U 1 1
P 6250 1800
AR Path="/56F0D20B" Ref="#PWR?"  Part="1" 
AR Path="/56EF943A/56F0D20B" Ref="#PWR?"  Part="1" 
AR Path="/56EF633C/56F0D20B" Ref="#PWR60"  Part="1" 
F 0 "#PWR60" H 6250 1800 30  0001 C CNN
F 1 "GND" H 6250 1730 30  0001 C CNN
F 2 "" H 6250 1800 60  0000 C CNN
F 3 "" H 6250 1800 60  0000 C CNN
	1    6250 1800
	1    0    0    -1  
$EndComp
Text HLabel 1850 1500 0    50   Input ~ 0
VBUS_IN
Text GLabel 6650 1250 2    50   Output ~ 0
VBUS
Text GLabel 9500 1400 2    50   Output ~ 0
+3.3
Text GLabel 1450 4700 0    50   Input ~ 0
+3.3
Text GLabel 7800 4700 0    50   Input ~ 0
3V3MCU_A
Text GLabel 7800 4900 0    50   Input ~ 0
3V3MCU
$Comp
L C-0603 C?
U 1 1
P 3800 6400
AR Path="/56F1B0F5" Ref="C?"  Part="1" 
AR Path="/56EF4451/56F1B0F5" Ref="C?"  Part="1" 
AR Path="/56EF633C/56F1B0F5" Ref="C20"  Part="1" 
F 0 "C20" H 3913 6446 50  0000 L CNN
F 1 "4u7" H 3913 6355 50  0000 L CNN
F 2 "IPC7351-Nominal:CAPC1608X55" H 3800 6400 50  0001 C CNN
F 3 "" H 3790 6375 60  0000 C CNN
F 4 "CAP MLCC 4u7 10V ≥X5R 20% [0603]" H 4600 6950 60  0001 C CNN "BOM"
	1    3800 6400
	1    0    0    -1  
$EndComp
$Comp
L GND #PWR?
U 1 1
P 3800 6550
AR Path="/56F1B0FC" Ref="#PWR?"  Part="1" 
AR Path="/56EF4451/56F1B0FC" Ref="#PWR?"  Part="1" 
AR Path="/56EF633C/56F1B0FC" Ref="#PWR53"  Part="1" 
F 0 "#PWR53" H 3800 6550 30  0001 C CNN
F 1 "GND" H 3800 6480 30  0001 C CNN
F 2 "" H 3800 6550 60  0000 C CNN
F 3 "" H 3800 6550 60  0000 C CNN
	1    3800 6550
	1    0    0    -1  
$EndComp
$Comp
L C-0402 C?
U 1 1
P 4200 6400
AR Path="/56F1B103" Ref="C?"  Part="1" 
AR Path="/56EF4451/56F1B103" Ref="C?"  Part="1" 
AR Path="/56EF633C/56F1B103" Ref="C23"  Part="1" 
F 0 "C23" H 4313 6446 50  0000 L CNN
F 1 "100n" H 4313 6355 50  0000 L CNN
F 2 "IPC7351-Nominal:CAPC1005X55" H 4200 6400 50  0001 C CNN
F 3 "" H 4190 6375 60  0000 C CNN
F 4 "CAP MLCC 100n ≥X5R 10V 20% [0402]" H 5000 6950 60  0001 C CNN "BOM"
	1    4200 6400
	1    0    0    -1  
$EndComp
$Comp
L GND #PWR?
U 1 1
P 4200 6550
AR Path="/56F1B10A" Ref="#PWR?"  Part="1" 
AR Path="/56EF4451/56F1B10A" Ref="#PWR?"  Part="1" 
AR Path="/56EF633C/56F1B10A" Ref="#PWR56"  Part="1" 
F 0 "#PWR56" H 4200 6550 30  0001 C CNN
F 1 "GND" H 4200 6480 30  0001 C CNN
F 2 "" H 4200 6550 60  0000 C CNN
F 3 "" H 4200 6550 60  0000 C CNN
	1    4200 6550
	1    0    0    -1  
$EndComp
$Comp
L R-0603 R?
U 1 1
P 1750 6200
AR Path="/56F1B11C" Ref="R?"  Part="1" 
AR Path="/56EF4451/56F1B11C" Ref="R?"  Part="1" 
AR Path="/56EF633C/56F1B11C" Ref="R19"  Part="1" 
F 0 "R19" V 1550 6200 50  0000 C CNN
F 1 "0R1" V 1641 6200 50  0000 C CNN
F 2 "IPC7351-Nominal:RESC1608X50" H 1750 6200 50  0001 C CNN
F 3 "" H 1750 6250 60  0000 C CNN
F 4 "RES SMD 0R1 1% [0603]" H 2500 6750 60  0001 C CNN "BOM"
	1    1750 6200
	0    1    1    0   
$EndComp
$Comp
L CONN-100MIL-M-1x2 J?
U 1 1
P 1800 6400
AR Path="/56F1B125" Ref="J?"  Part="1" 
AR Path="/56EF4451/56F1B125" Ref="J?"  Part="1" 
AR Path="/56EF633C/56F1B125" Ref="J9"  Part="1" 
F 0 "J9" V 1964 6347 50  0000 C CNN
F 1 "RAM_CURRENT" V 2055 6347 50  0000 C CNN
F 2 "conn-100mil:CONN-100MIL-M-1x2" H 1800 6400 50  0001 C CNN
F 3 "" H 1800 6400 50  0000 C CNN
F 4 "DIST DIGIKEY 3M9447-ND" H 1800 6400 60  0001 C CNN "BOM"
	1    1800 6400
	0    1    1    0   
$EndComp
Text GLabel 4500 6200 2    50   Output ~ 0
3V3RAM
Text GLabel 1450 6200 0    50   Input ~ 0
+3.3
$Comp
L TPS2110A U6
U 1 1
P 5300 1800
F 0 "U6" H 5300 2467 50  0000 C CNN
F 1 "TPS2110A" H 5300 2376 50  0000 C CNN
F 2 "IPC7351-Nominal:SOP65P640X110-8" H 5300 1200 50  0001 C CNN
F 3 "http://www.ti.com/lit/ds/symlink/tps2110a.pdf" H 5300 1100 50  0001 C CNN
F 4 "IC TI TPS2110A" H 5300 1000 50  0001 C CNN "BOM"
	1    5300 1800
	1    0    0    -1  
$EndComp
$Comp
L GND #PWR49
U 1 1
P 4750 2000
F 0 "#PWR49" H 4750 2000 30  0001 C CNN
F 1 "GND" H 4750 1930 30  0001 C CNN
F 2 "" H 4750 2000 60  0000 C CNN
F 3 "" H 4750 2000 60  0000 C CNN
	1    4750 2000
	0    1    1    0   
$EndComp
NoConn ~ 4800 1900
$Comp
L GND #PWR57
U 1 1
P 5900 2300
F 0 "#PWR57" H 5900 2300 30  0001 C CNN
F 1 "GND" H 5900 2230 30  0001 C CNN
F 2 "" H 5900 2300 60  0000 C CNN
F 3 "" H 5900 2300 60  0000 C CNN
	1    5900 2300
	1    0    0    -1  
$EndComp
$Comp
L R-0402 R22
U 1 1
P 4500 2400
F 0 "R22" H 4563 2446 50  0000 L CNN
F 1 "365" H 4563 2355 50  0000 L CNN
F 2 "IPC7351-Nominal:RESC1005X40" H 4500 2400 50  0001 C CNN
F 3 "" H 4500 2450 60  0000 C CNN
F 4 "RES SMD 365 1% [0402]" H 5250 2950 60  0001 C CNN "BOM"
	1    4500 2400
	1    0    0    -1  
$EndComp
$Comp
L GND #PWR47
U 1 1
P 4500 2550
F 0 "#PWR47" H 4500 2550 30  0001 C CNN
F 1 "GND" H 4500 2480 30  0001 C CNN
F 2 "" H 4500 2550 60  0000 C CNN
F 3 "" H 4500 2550 60  0000 C CNN
	1    4500 2550
	1    0    0    -1  
$EndComp
Text Notes 4300 2900 0    50   ~ 0
I_lim = 250V/R_lim = 685mA\nTypical inrush 250mA\nout = (in1 ≥ 3.38V  ?  in1  :  max(in1, in2))
$Comp
L RESPACK-4X0603-CONV R?
U 1 1
P 3650 1900
AR Path="/56F0A0E0" Ref="R?"  Part="1" 
AR Path="/56EF633C/56F0A0E0" Ref="R21"  Part="1" 
F 0 "R21" H 3713 1946 50  0000 L CNN
F 1 "3k3" H 3713 1855 50  0000 L CNN
F 2 "IPC7351-Nominal:RESCAXE80P160X320X70-8" H 3650 1900 50  0001 C CNN
F 3 "" H 3650 1950 60  0000 C CNN
F 4 "DIST DIGIKEY YC164J-3.3KCT-ND" H 3650 1900 60  0001 C CNN "BOM"
	1    3650 1900
	1    0    0    -1  
$EndComp
$Comp
L RESPACK-4X0603-CONV R?
U 2 1
P 3650 2150
AR Path="/56F0A2D7" Ref="R?"  Part="1" 
AR Path="/56EF633C/56F0A2D7" Ref="R21"  Part="2" 
F 0 "R21" H 3587 2104 50  0000 R CNN
F 1 "3k3" H 3587 2195 50  0000 R CNN
F 2 "IPC7351-Nominal:RESCAXE80P160X320X70-8" H 3650 2150 50  0001 C CNN
F 3 "" H 3650 2200 60  0000 C CNN
F 4 "DIST DIGIKEY YC164J-3.3KCT-ND" H 3650 2150 60  0001 C CNN "BOM"
	2    3650 2150
	-1   0    0    1   
$EndComp
$Comp
L RESPACK-4X0603-CONV R?
U 3 1
P 3650 2400
AR Path="/56F0A367" Ref="R?"  Part="1" 
AR Path="/56EF633C/56F0A367" Ref="R21"  Part="3" 
F 0 "R21" H 3713 2446 50  0000 L CNN
F 1 "3k3" H 3713 2355 50  0000 L CNN
F 2 "IPC7351-Nominal:RESCAXE80P160X320X70-8" H 3650 2400 50  0001 C CNN
F 3 "" H 3650 2450 60  0000 C CNN
F 4 "DIST DIGIKEY YC164J-3.3KCT-ND" H 3650 2400 60  0001 C CNN "BOM"
	3    3650 2400
	1    0    0    -1  
$EndComp
$Comp
L RESPACK-4X0603-CONV R?
U 4 1
P 3650 2800
AR Path="/56F0A408" Ref="R?"  Part="1" 
AR Path="/56EF633C/56F0A408" Ref="R21"  Part="4" 
F 0 "R21" H 3587 2754 50  0000 R CNN
F 1 "3k3" H 3587 2845 50  0000 R CNN
F 2 "IPC7351-Nominal:RESCAXE80P160X320X70-8" H 3650 2800 50  0001 C CNN
F 3 "" H 3650 2850 60  0000 C CNN
F 4 "DIST DIGIKEY YC164J-3.3KCT-ND" H 3650 2800 60  0001 C CNN "BOM"
	4    3650 2800
	-1   0    0    1   
$EndComp
$Comp
L GND #PWR44
U 1 1
P 3650 2950
F 0 "#PWR44" H 3650 2950 30  0001 C CNN
F 1 "GND" H 3650 2880 30  0001 C CNN
F 2 "" H 3650 2950 60  0000 C CNN
F 3 "" H 3650 2950 60  0000 C CNN
	1    3650 2950
	1    0    0    -1  
$EndComp
Wire Wire Line
	9100 4700 9000 4700
Wire Wire Line
	9100 4800 9000 4800
Wire Wire Line
	9100 4900 9000 4900
Wire Wire Line
	9100 5000 9000 5000
Wire Wire Line
	9100 5100 9000 5100
Wire Wire Line
	9100 5200 9000 5200
Wire Wire Line
	9100 5300 9000 5300
Wire Wire Line
	9100 5400 9000 5400
Wire Wire Line
	9100 5500 9000 5500
Wire Wire Line
	9100 5600 9000 5600
Connection ~ 9100 4800
Connection ~ 9100 4900
Connection ~ 9100 5000
Connection ~ 9100 5100
Connection ~ 9100 5200
Connection ~ 9100 5300
Connection ~ 9100 5400
Connection ~ 9100 5500
Connection ~ 9100 5600
Wire Wire Line
	9100 4700 9100 4800
Wire Wire Line
	9100 4800 9100 4900
Wire Wire Line
	9100 4900 9100 5000
Wire Wire Line
	9100 5000 9100 5100
Wire Wire Line
	9100 5100 9100 5200
Wire Wire Line
	9100 5200 9100 5300
Wire Wire Line
	9100 5300 9100 5400
Wire Wire Line
	9100 5400 9100 5500
Wire Wire Line
	9100 5500 9100 5600
Wire Wire Line
	9100 5600 9100 5700
Wire Wire Line
	3000 6200 3000 6250
Wire Wire Line
	3000 7000 3000 6950
Wire Wire Line
	5650 5150 5750 5150
Wire Wire Line
	5750 5150 6150 5150
Wire Wire Line
	6150 5150 6550 5150
Wire Wire Line
	6550 5150 6700 5150
Wire Wire Line
	6150 5150 6150 5350
Connection ~ 6150 5150
Wire Wire Line
	6550 5350 6550 5150
Connection ~ 6550 5150
Wire Wire Line
	6550 5600 6550 5550
Wire Wire Line
	6150 5600 6150 5550
Wire Wire Line
	3300 6200 3300 6500
Wire Wire Line
	3300 6750 3300 6700
Wire Wire Line
	5750 5350 5750 5150
Connection ~ 5750 5150
Wire Wire Line
	5750 5600 5750 5550
Wire Wire Line
	1850 4700 1900 4700
Wire Wire Line
	1900 4700 2150 4700
Wire Wire Line
	2150 4700 2550 4700
Wire Wire Line
	2550 4700 2950 4700
Wire Wire Line
	2950 4700 3300 4700
Wire Wire Line
	3300 4700 3500 4700
Wire Wire Line
	3500 4700 3950 4700
Wire Wire Line
	3950 4700 4400 4700
Wire Wire Line
	4400 4700 4850 4700
Wire Wire Line
	4850 4700 5300 4700
Wire Wire Line
	5300 4700 5450 4700
Wire Wire Line
	2150 4700 2150 4800
Wire Wire Line
	2550 4800 2550 4700
Connection ~ 2550 4700
Wire Wire Line
	2950 4700 2950 4800
Connection ~ 2950 4700
Wire Wire Line
	3500 4800 3500 4700
Connection ~ 3500 4700
Wire Wire Line
	4850 4700 4850 4800
Wire Wire Line
	4400 4800 4400 4700
Connection ~ 4400 4700
Wire Wire Line
	3950 4800 3950 4700
Connection ~ 3950 4700
Wire Wire Line
	5450 5150 5300 5150
Wire Wire Line
	1450 4700 1600 4700
Wire Wire Line
	1600 4700 1650 4700
Connection ~ 2150 4700
Wire Wire Line
	1700 4850 1700 4800
Wire Wire Line
	1700 4800 1600 4800
Wire Wire Line
	1600 4800 1600 4700
Connection ~ 1600 4700
Wire Wire Line
	1800 4850 1800 4800
Wire Wire Line
	1800 4800 1900 4800
Wire Wire Line
	1900 4800 1900 4700
Connection ~ 1900 4700
Wire Wire Line
	7100 1400 7100 1500
Wire Wire Line
	7100 1500 7200 1500
Connection ~ 7100 1400
Wire Wire Line
	7100 1650 7100 1600
Wire Wire Line
	7100 1600 7200 1600
Wire Wire Line
	8200 1400 8400 1400
Wire Wire Line
	8200 1600 8700 1600
Wire Wire Line
	8700 1600 8700 1400
Wire Wire Line
	8950 1400 8950 1500
Connection ~ 8700 1400
Connection ~ 8950 1400
Wire Wire Line
	8950 1750 8950 1700
Wire Wire Line
	9400 1750 9400 1700
Connection ~ 9400 1400
Wire Wire Line
	8200 2650 8100 2650
Wire Wire Line
	8100 2600 8100 2650
Wire Wire Line
	8100 2650 8100 2750
Wire Wire Line
	8100 2750 8200 2750
Connection ~ 8100 2650
Wire Wire Line
	6900 1400 6900 1450
Connection ~ 6900 1400
Wire Wire Line
	9400 1400 9400 1500
Wire Wire Line
	8600 1400 8700 1400
Wire Wire Line
	8700 1400 8950 1400
Wire Wire Line
	8950 1400 9400 1400
Wire Wire Line
	9400 1400 9500 1400
Wire Wire Line
	8700 2650 8700 2750
Wire Wire Line
	8700 2750 8700 2850
Wire Wire Line
	8700 2650 8600 2650
Wire Wire Line
	8600 2750 8700 2750
Connection ~ 8700 2750
Wire Wire Line
	2700 1600 2700 1500
Connection ~ 2700 1500
Wire Wire Line
	2700 1850 2700 1800
Wire Wire Line
	6250 1400 6250 1500
Wire Wire Line
	6250 1800 6250 1700
Connection ~ 6250 1400
Wire Wire Line
	1850 1500 1950 1500
Wire Wire Line
	6650 1250 6550 1250
Wire Wire Line
	6550 1250 6550 1400
Connection ~ 6550 1400
Connection ~ 4850 4700
Wire Wire Line
	3300 4700 3300 5150
Wire Wire Line
	3300 5150 3500 5150
Wire Wire Line
	3500 5150 3950 5150
Wire Wire Line
	3950 5150 4400 5150
Wire Wire Line
	4400 5150 4850 5150
Wire Wire Line
	4850 5150 4850 5250
Connection ~ 3300 4700
Wire Wire Line
	4400 5150 4400 5250
Connection ~ 4400 5150
Wire Wire Line
	3950 5250 3950 5150
Connection ~ 3950 5150
Wire Wire Line
	3500 5250 3500 5150
Connection ~ 3500 5150
Wire Wire Line
	5300 5150 5300 4700
Connection ~ 5300 4700
Wire Wire Line
	7800 4700 7900 4700
Wire Wire Line
	7900 4700 8000 4700
Wire Wire Line
	7900 4700 7900 4800
Wire Wire Line
	7900 4800 8000 4800
Connection ~ 7900 4700
Wire Wire Line
	7800 4900 7900 4900
Wire Wire Line
	7900 4900 8000 4900
Wire Wire Line
	7900 5000 8000 5000
Wire Wire Line
	7900 5100 8000 5100
Wire Wire Line
	7900 5200 8000 5200
Wire Wire Line
	7900 5300 8000 5300
Wire Wire Line
	7900 5400 8000 5400
Wire Wire Line
	7900 5500 8000 5500
Wire Wire Line
	7900 5600 8000 5600
Connection ~ 7900 4900
Connection ~ 7900 5000
Connection ~ 7900 5100
Connection ~ 7900 5200
Connection ~ 7900 5300
Connection ~ 7900 5400
Connection ~ 7900 5500
Wire Wire Line
	7900 4900 7900 5000
Wire Wire Line
	7900 5000 7900 5100
Wire Wire Line
	7900 5100 7900 5200
Wire Wire Line
	7900 5200 7900 5300
Wire Wire Line
	7900 5300 7900 5400
Wire Wire Line
	7900 5400 7900 5500
Wire Wire Line
	7900 5500 7900 5600
Wire Wire Line
	3800 6200 3800 6300
Wire Wire Line
	3800 6550 3800 6500
Wire Wire Line
	4200 6550 4200 6500
Wire Wire Line
	1850 6200 1900 6200
Wire Wire Line
	1900 6200 3000 6200
Wire Wire Line
	3000 6200 3300 6200
Wire Wire Line
	3300 6200 3800 6200
Wire Wire Line
	3800 6200 4200 6200
Wire Wire Line
	4200 6200 4500 6200
Wire Wire Line
	1450 6200 1600 6200
Wire Wire Line
	1600 6200 1650 6200
Wire Wire Line
	1700 6350 1700 6300
Wire Wire Line
	1700 6300 1600 6300
Wire Wire Line
	1600 6300 1600 6200
Connection ~ 1600 6200
Wire Wire Line
	1800 6350 1800 6300
Wire Wire Line
	1800 6300 1900 6300
Wire Wire Line
	1900 6300 1900 6200
Connection ~ 1900 6200
Connection ~ 3800 6200
Connection ~ 4200 6200
Wire Wire Line
	4200 6200 4200 6300
Connection ~ 3300 6200
Connection ~ 3000 6200
Wire Wire Line
	5800 1400 6250 1400
Wire Wire Line
	6250 1400 6550 1400
Wire Wire Line
	6550 1400 6900 1400
Wire Wire Line
	6900 1400 7100 1400
Wire Wire Line
	7100 1400 7200 1400
Wire Wire Line
	1850 1400 3200 1400
Wire Wire Line
	3200 1400 3650 1400
Wire Wire Line
	4750 2000 4800 2000
Wire Wire Line
	5900 2300 5900 2200
Wire Wire Line
	5900 2200 5800 2200
Wire Wire Line
	4000 1700 4800 1700
Wire Wire Line
	4800 2200 4500 2200
Wire Wire Line
	4500 2200 4500 2300
Wire Wire Line
	4500 2550 4500 2500
Wire Wire Line
	2150 1500 2700 1500
Wire Wire Line
	2700 1500 4800 1500
Wire Wire Line
	3650 1400 3650 1400
Wire Wire Line
	3650 1400 3650 1550
Wire Wire Line
	3650 1400 4800 1400
Wire Wire Line
	3650 2950 3650 2900
Connection ~ 3650 1400
Wire Wire Line
	3650 2300 3650 2250
Wire Wire Line
	3650 2050 3650 2000
Wire Wire Line
	3650 2500 3650 2600
Wire Wire Line
	3650 2600 3650 2700
Wire Wire Line
	4000 1700 4000 2600
Wire Wire Line
	4000 2600 3650 2600
Connection ~ 3650 2600
Wire Wire Line
	3650 1800 3650 1750
$Comp
L R-0402 R20
U 1 1
P 3650 1650
F 0 "R20" H 3713 1696 50  0000 L CNN
F 1 "365" H 3713 1605 50  0000 L CNN
F 2 "IPC7351-Nominal:RESC1005X40" H 3650 1650 50  0001 C CNN
F 3 "" H 3650 1700 60  0000 C CNN
F 4 "RES SMD 365 1% [0402]" H 4400 2200 60  0001 C CNN "BOM"
	1    3650 1650
	1    0    0    -1  
$EndComp
$Comp
L C-0603 C?
U 1 1
P 3200 1650
AR Path="/56F10625" Ref="C?"  Part="1" 
AR Path="/56EF943A/56F10625" Ref="C?"  Part="1" 
AR Path="/56EF633C/56F10625" Ref="C12"  Part="1" 
F 0 "C12" H 3087 1604 50  0000 R CNN
F 1 "4u7" H 3087 1695 50  0000 R CNN
F 2 "IPC7351-Nominal:CAPC1608X55" H 3200 1650 50  0001 C CNN
F 3 "" H 3190 1625 60  0000 C CNN
F 4 "CAP MLCC 4u7 10V ≥X5R 20% [0603]" H 4000 2200 60  0001 C CNN "BOM"
	1    3200 1650
	-1   0    0    1   
$EndComp
Wire Wire Line
	3200 1550 3200 1400
Connection ~ 3200 1400
$Comp
L GND #PWR41
U 1 1
P 3200 1800
F 0 "#PWR41" H 3200 1800 30  0001 C CNN
F 1 "GND" H 3200 1730 30  0001 C CNN
F 2 "" H 3200 1800 60  0000 C CNN
F 3 "" H 3200 1800 60  0000 C CNN
	1    3200 1800
	1    0    0    -1  
$EndComp
Wire Wire Line
	3200 1800 3200 1750
$Comp
L TESTPOINT TP?
U 1 1
P 7650 2650
AR Path="/56F116B3" Ref="TP?"  Part="1" 
AR Path="/56EF4451/56F116B3" Ref="TP?"  Part="1" 
AR Path="/56EF633C/56F116B3" Ref="TP5"  Part="1" 
F 0 "TP5" H 7710 2771 50  0000 L CNN
F 1 "GND" H 7710 2680 50  0000 L CNN
F 2 "manuf:TESTPOINT-KEYSTONE-5018" H 7710 2634 50  0001 L CNN
F 3 "" H 7650 2650 50  0000 C CNN
F 4 "DIST DIGIKEY 36-5018CT-ND" H 7650 2650 60  0001 C CNN "BOM"
	1    7650 2650
	1    0    0    -1  
$EndComp
$Comp
L GND #PWR?
U 1 1
P 7650 2700
AR Path="/56F116BA" Ref="#PWR?"  Part="1" 
AR Path="/56EF4451/56F116BA" Ref="#PWR?"  Part="1" 
AR Path="/56EF633C/56F116BA" Ref="#PWR66"  Part="1" 
F 0 "#PWR66" H 7650 2700 30  0001 C CNN
F 1 "GND" H 7650 2630 30  0001 C CNN
F 2 "" H 7650 2700 60  0000 C CNN
F 3 "" H 7650 2700 60  0000 C CNN
	1    7650 2700
	1    0    0    -1  
$EndComp
Wire Wire Line
	7650 2700 7650 2650
Text HLabel 1850 1400 0    50   Input ~ 0
ALT_VBUS_IN
$EndSCHEMATC
